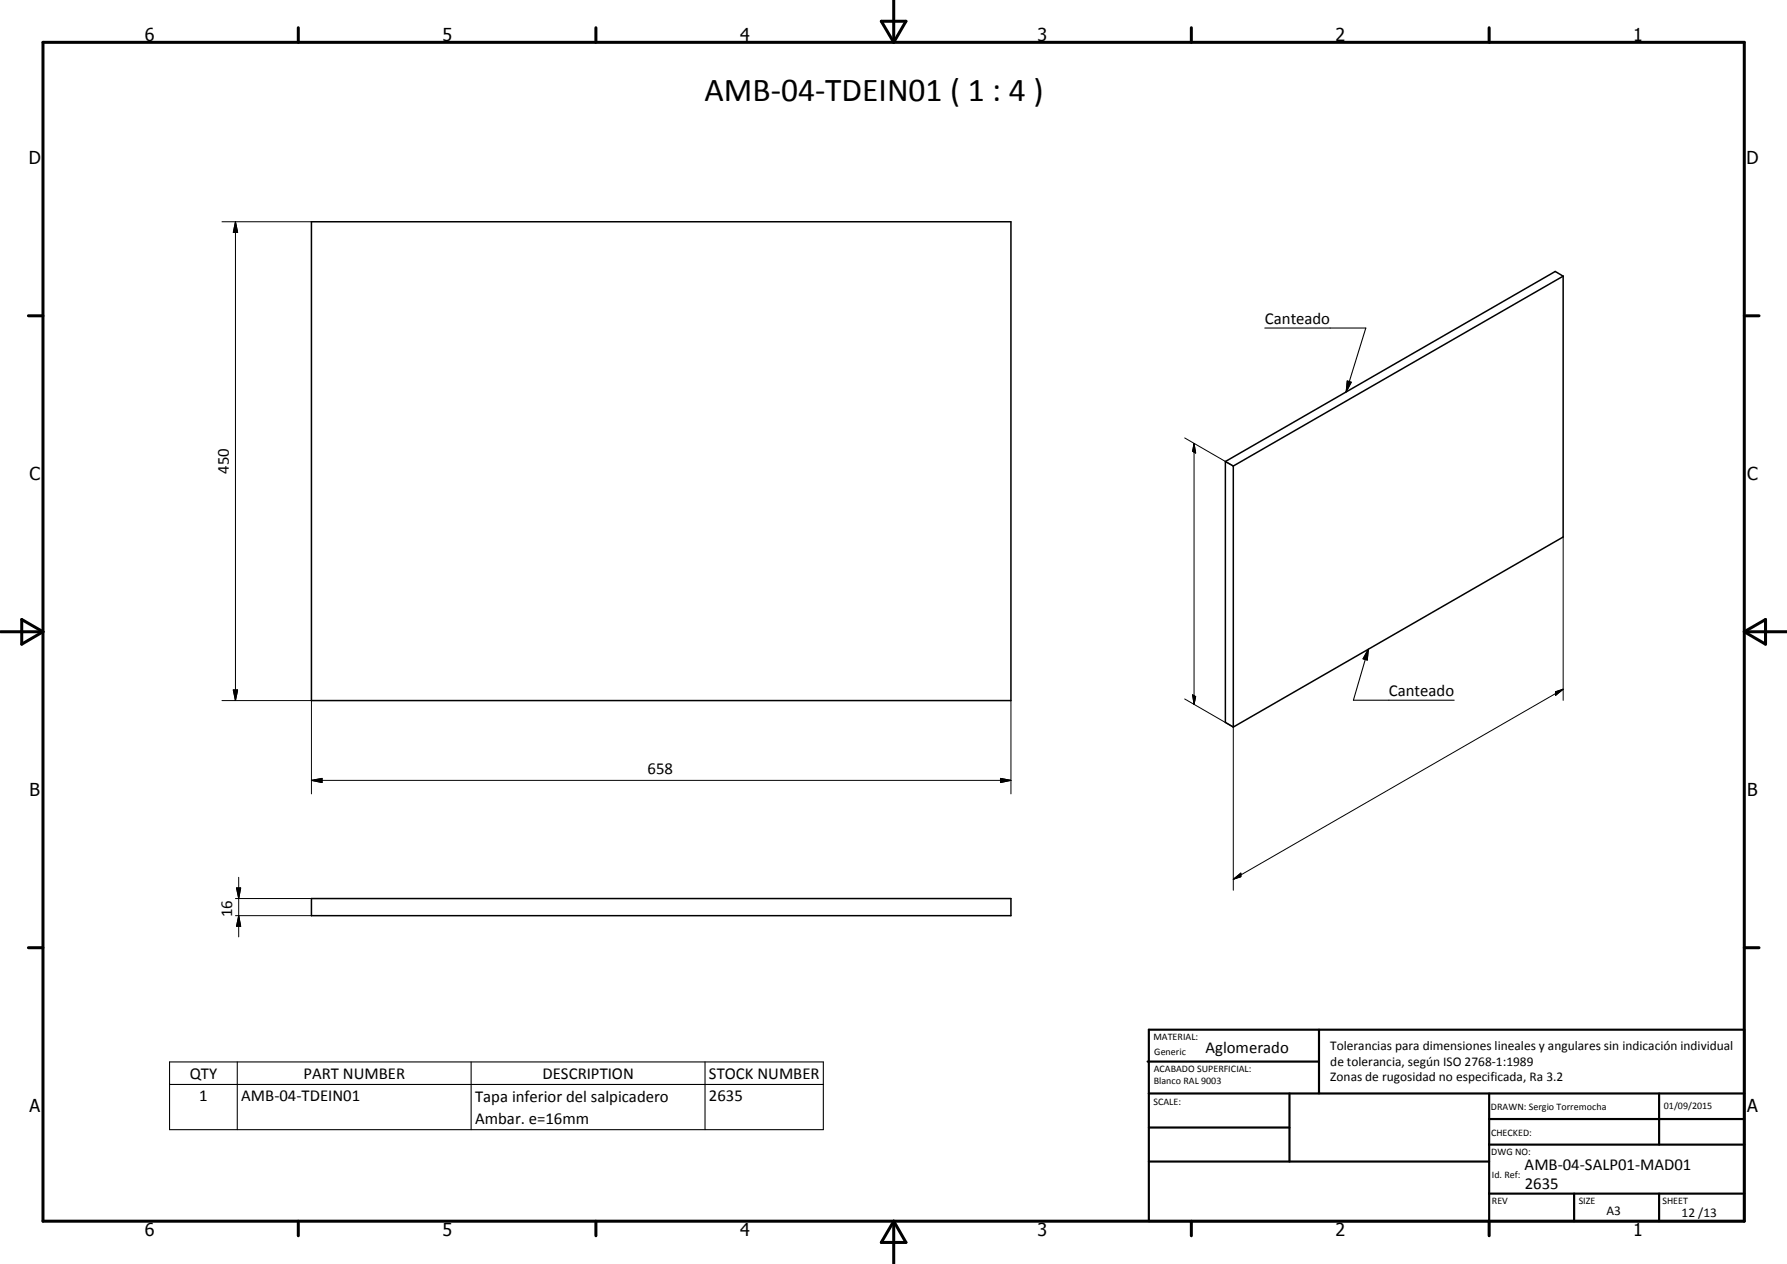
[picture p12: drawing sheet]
<svg xmlns="http://www.w3.org/2000/svg" width="420mm" height="297mm" viewBox="0 0 420 297" stroke-linecap="round" stroke-linejoin="round" font-family="sans-serif">
<path d="M73.2 52.1h164.5v112.5h-164.5zM367.5 64.9l-77.5 44.6M367.5 64.9l-1.8-1.1-77.6 44.7M367.5 64.9v61.3l-77.5 44.7M288.1 108.5l1.9 1M288.1 108.5v61.3l1.9 1.1M290 109.5v61.4M73.2 211.2h164.5v4h-164.5z" fill="none" stroke="#000" stroke-width=".35"/>
<g fill="none" stroke="#000" stroke-width=".71">
<path d="M10.1 9.9h400v277.1h-400zM70.1 6.5v3.4M140.1 6.5v3.4M207.2 5h5.8l-2.9 4.9zM210.1 0v9.9M280.1 6.5v3.4M350.1 6.5v3.4M6.7 74.2h3.4M410.1 74.2h3.5M.1 148.5h10M5.1 145.6l5 2.9-5 2.9zM410.1 148.5h10"/>
<path d="M410.1 148.5l5-2.9v5.8zM6.7 222.7h3.4M410.1 222.7h3.5M70.1 287v3.4M140.1 287v3.4M210.1 287v10M210.1 287l2.9 5h-5.8zM280.1 287v3.4M350.1 287v3.4"/>
</g>
<g fill="none" stroke="#000" stroke-width=".51">
<path d="M269.8 249.5h40.3M270.1 242h140v45h-140zM270.1 257h140M303.2 257v16M310.1 242v15M350.1 257v30M390.1 257v12M270.1 265h33.1M270.1 273h80M350.1 269h60M350.1 263h60M350.1 280.5h60"/>
<path d="M370.1 280.5v6.5M390.1 280.5v6.5"/>
</g>
<path d="M297.4 77.1h23.7l-4.6 15M316.8 89.5l.9 .3-1.2 2.3zM321.7 152.6l-.2 2.5-1-.3zM321.7 152.6l-3.5 11.9h23.7M39.9 249.6h153.7v15.9h-153.7zM39.9 254.8h153.7M55.8 249.6v15.9M110.8 249.6v15.9M165.8 249.6v15.9" fill="none" stroke="#000" stroke-width=".25"/>
<g fill="none" stroke="#000" stroke-width=".24">
<path d="M52.2 52.1h21M55.4 52.1l.5 2.5h-1zM55.4 52.1v112.5M278.5 102.9l11.5 6.6M280.7 104.2l.4 2.3-.7-.5zM280.7 104.2v61.3M367.5 126.2v38.4M52.2 164.6h21v22M54.9 162.1h1l-.5 2.5zM237.7 164.6v22M278.5 164.3l11.5 6.6v38.3M280.4 163.3l.7 .4-.4 1.8z"/>
<path d="M365.7 162.6l1.8-.6-1.8 1.4zM367.5 162l-77.5 44.6M73.2 183.4l2.5-.5v1zM73.2 183.4h164.5M235.2 182.9l2.5 .5-2.5 .5zM55.4 211.2h17.8M55.4 215.2h17.8M55.6 208.7h1l-.5 2.5zM56.1 215.2l.5 2.5h-1zM56.1 206.2v14M290 206.6l1.7-1.4v.8z"/>
</g>
<path d="M55.4 52.1l.5 2.5h-1zM316.8 89.5l.9 .3-1.2 2.3zM280.7 104.2l.4 2.3-.7-.5zM321.7 152.6l-.2 2.5-1-.3zM54.9 162.1h1l-.5 2.5zM280.4 163.3l.7 .4-.4 1.8zM365.7 162.6l1.8-.6-1.8 1.4zM73.2 183.4l2.5-.5v1zM235.2 182.9l2.5 .5-2.5 .5zM55.6 208.7h1l-.5 2.5zM56.1 215.2l.5 2.5h-1zM290 206.6l1.7-1.4v.8z" fill="#000"/>
<text font-size="7.9" x="165.6" y="23.8">AMB-04-TDEIN01 ( 1 : 4 )</text>
<g font-size="4.2">
<text x="34" y="9.6">6</text>
<text x="104" y="9.6">5</text>
<text x="174" y="9.6">4</text>
<text x="244" y="9.6">3</text>
<text x="314" y="9.6">2</text>
<text x="384" y="9.6">1</text>
<text x="6.8" y="38.7">D</text>
<text x="410.6" y="38.7">D</text>
<text x="7" y="112.9">C</text>
<text x="410.8" y="112.9">C</text>
<text x="7" y="187.1">B</text>
<text x="410.8" y="187.1">B</text>
<text x="7" y="261.4">A</text>
<text x="410.8" y="261.4">A</text>
<text x="34" y="290.4">6</text>
<text x="104" y="290.4">5</text>
<text x="174" y="290.4">4</text>
<text x="244" y="290.4">3</text>
<text x="314" y="290.4">2</text>
<text x="384" y="290.4">1</text>
</g>
<g font-size="3.9">
<text x="297.4" y="76.1">Canteado</text>
<text x="53.8" y="111.4" transform="rotate(-90 53.8 111.4)">450</text>
<text x="326.5" y="163.5">Canteado</text>
<text x="152.3" y="181.9">658</text>
<text x="54.6" y="215.6" transform="rotate(-90 54.6 215.6)">16</text>
<text x="283.4" y="247.4">Aglomerado</text>
<text x="44.6" y="253.4">QTY</text>
<text x="71.4" y="253.4">PART NUMBER</text>
<text x="127.6" y="253.4">DESCRIPTION</text>
<text x="166.7" y="253.4">STOCK NUMBER</text>
<text x="46.9" y="258.7">1</text>
<text x="56.7" y="258.8">AMB-04-TDEIN01</text>
<text x="111.7" y="258.9">Tapa inferior del salpicadero</text>
<text x="166.7" y="258.8">2635</text>
<text x="111.7" y="264.2">Ambar. e=16mm</text>
<text x="358.5" y="275">AMB-04-SALP01-MAD01</text>
<text x="358.5" y="279.4">2635</text>
</g>
<g font-size="3.1">
<text x="312.7" y="246.8">Tolerancias para dimensiones lineales y angulares sin indicación individual</text>
<text x="312.7" y="250.4">de tolerancia, según ISO 2768-1:1989</text>
<text x="312.7" y="254">Zonas de rugosidad no especificada, Ra 3.2</text>
<text x="377.7" y="285.6">A3</text>
<text x="395.4" y="285.9">12 /13</text>
</g>
<g font-size="2.4">
<text x="271.2" y="244.4">MATERIAL:</text>
<text x="271.3" y="252">ACABADO SUPERFICIAL:</text>
<text x="271.4" y="247.9">Generic</text>
<text x="271.3" y="254.6">Blanco RAL 9003</text>
<text x="271.2" y="259.7">SCALE:</text>
<text x="350.6" y="260.8">DRAWN: Sergio Torremocha</text>
<text x="391.2" y="260.6">01/09/2015</text>
<text x="350.6" y="267">CHECKED:</text>
<text x="350.6" y="271.4">DWG NO:</text>
<text x="350.8" y="276.9">Id. Ref:</text>
<text x="350.8" y="282.8">REV</text>
<text x="371.2" y="282.9">SIZE</text>
<text x="390.9" y="282.9">SHEET</text>
</g>
</svg>
